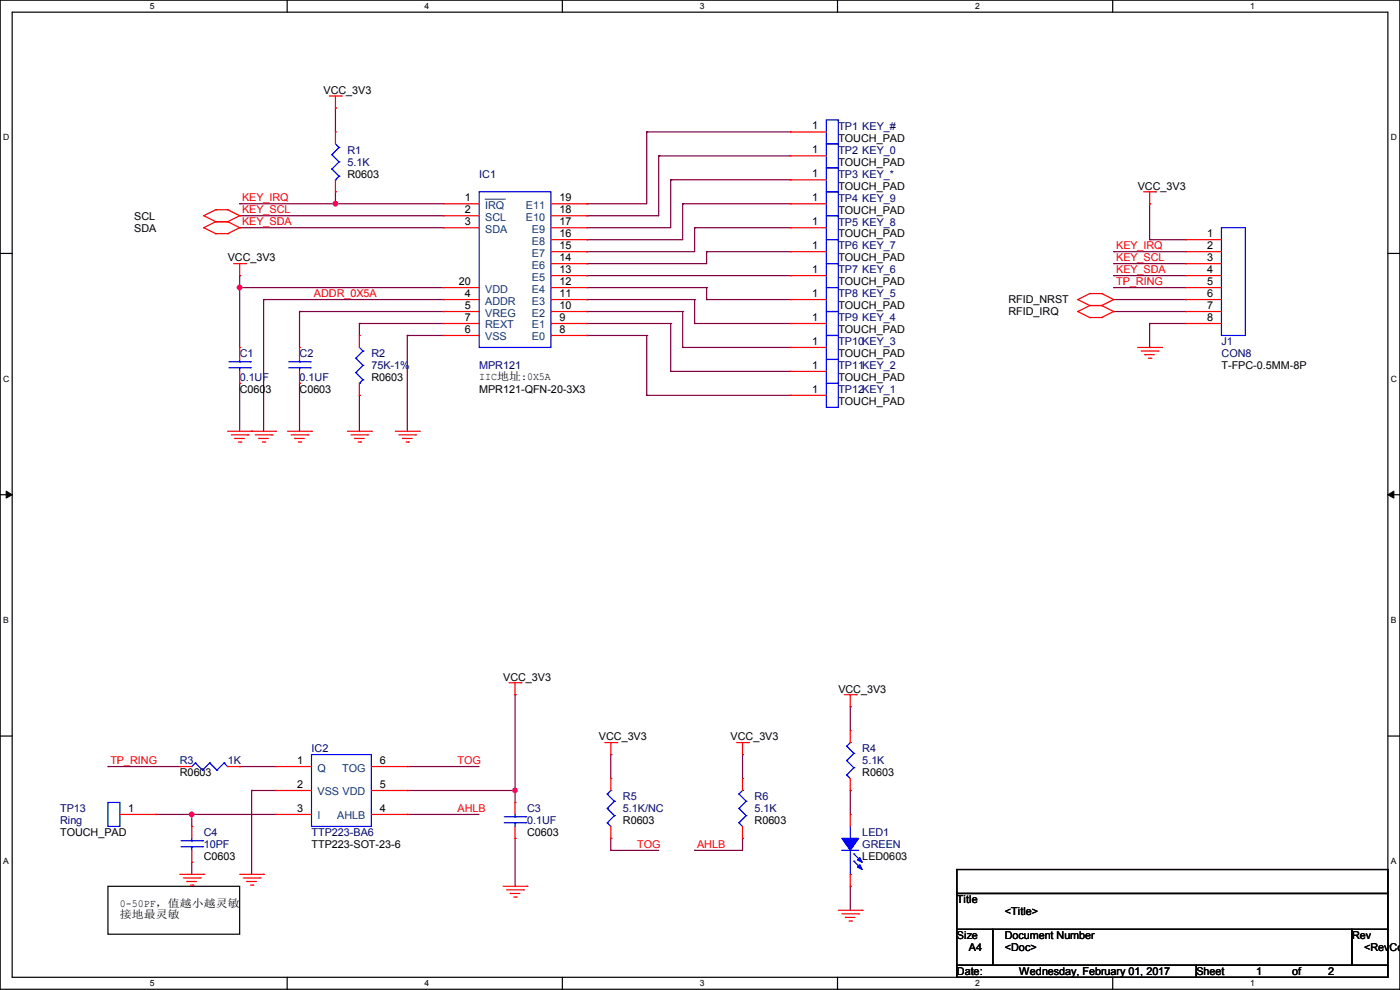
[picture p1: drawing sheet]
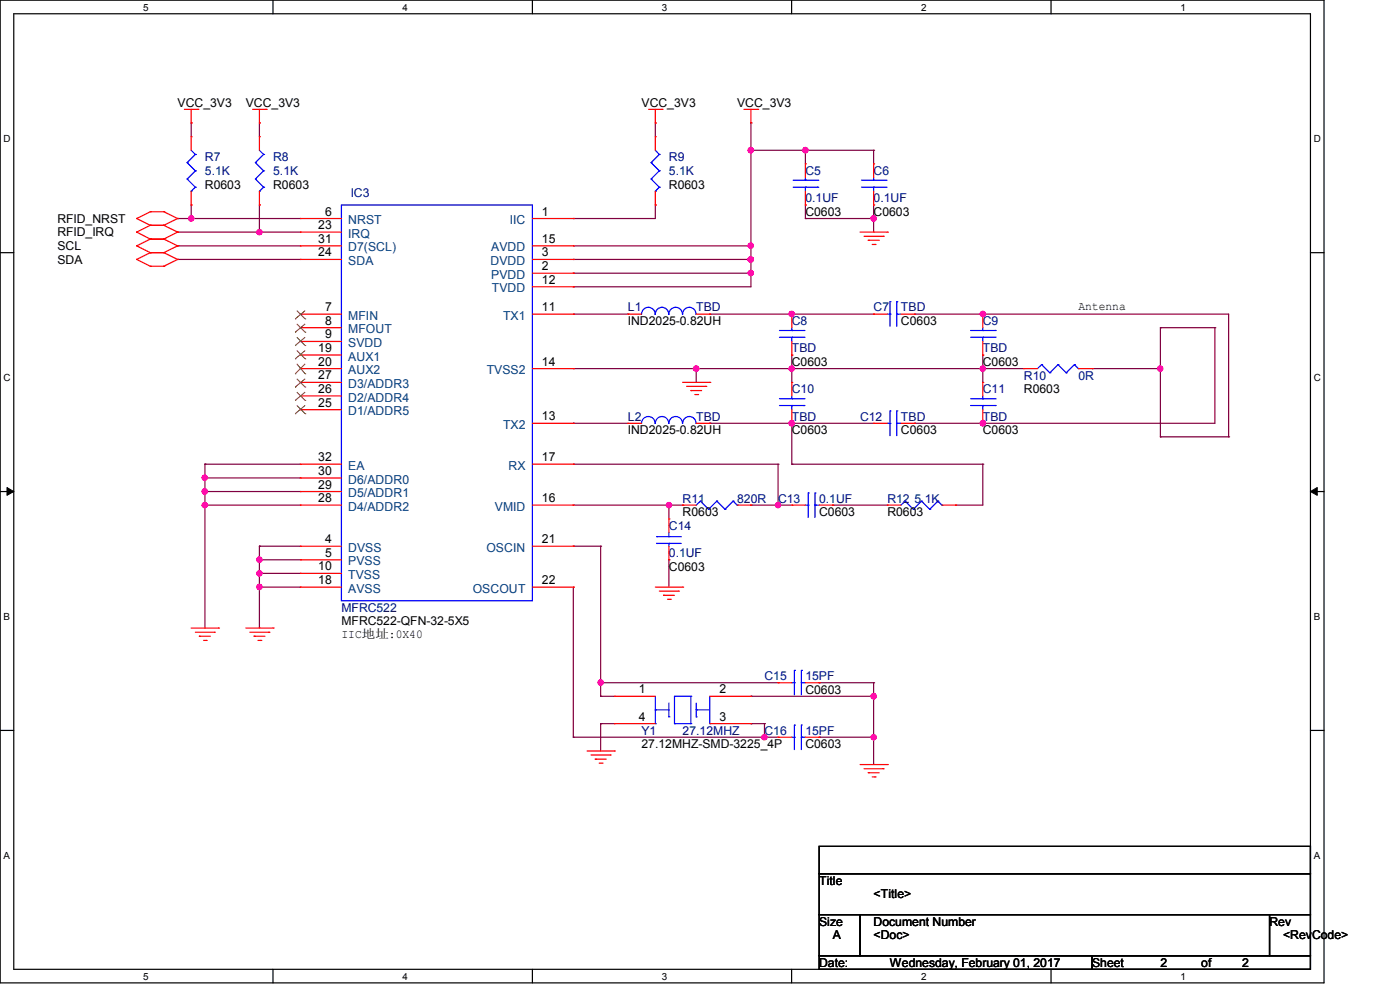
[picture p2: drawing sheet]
# OrCAD Capture schematic KEY_RFID_V1.0.DSN

## Sheets
1 Key_Pad: size A4
2 RFID: size A

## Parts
sheet Key_Pad
C1  0.1UF  [C0603]
C2  0.1UF  [C0603]
C3  0.1UF  [C0603]
C4  10PF  [C0603]
IC1  MPR121  [MPR121-QFN-20-3X3]
IC2  TTP223-BA6  [TTP223-SOT-23-6]
J1  CON8  [T-FPC-0.5MM-8P]
LED1  GREEN  [LED0603]
R1  5.1K  [R0603]
R2  75K-1%  [R0603]
R3  1K  [R0603]
R4  5.1K  [R0603]
R5  5.1K/NC  [R0603]
R6  5.1K  [R0603]
TP1  KEY_#  [TOUCH_PAD]
TP2  KEY_0  [TOUCH_PAD]
TP3  KEY_*  [TOUCH_PAD]
TP4  KEY_9  [TOUCH_PAD]
TP5  KEY_8  [TOUCH_PAD]
TP6  KEY_7  [TOUCH_PAD]
TP7  KEY_6  [TOUCH_PAD]
TP8  KEY_5  [TOUCH_PAD]
TP9  KEY_4  [TOUCH_PAD]
TP10  KEY_3  [TOUCH_PAD]
TP11  KEY_2  [TOUCH_PAD]
TP12  KEY_1  [TOUCH_PAD]
TP13  Ring  [TOUCH_PAD]
sheet RFID
C5  0.1UF  [C0603]
C6  0.1UF  [C0603]
C7  TBD  [C0603]
C8  TBD  [C0603]
C9  TBD  [C0603]
C10  TBD  [C0603]
C11  TBD  [C0603]
C12  TBD  [C0603]
C13  0.1UF  [C0603]
C14  0.1UF  [C0603]
C15  15PF  [C0603]
C16  15PF  [C0603]
IC3  MFRC522  [MFRC522-QFN-32-5X5]
L1  TBD  [IND2025-0.82UH]
L2  TBD  [IND2025-0.82UH]
R7  5.1K  [R0603]
R8  5.1K  [R0603]
R9  5.1K  [R0603]
R10  0R  [R0603]
R11  820R  [R0603]
R12  5.1K  [R0603]
Y1  27.12MHZ  [27.12MHZ-SMD-3225_4P]

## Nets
GND: C1.2 C2.2 C3.2 C4.2 C5.2 C6.2 C8.2 C9.2 C10.1 C11.1 C14.1 C15.2 C16.2 IC1.4(ADDR) IC1.6(VSS) IC2.2(VSS) IC3.4(DVSS) IC3.5(PVSS) IC3.10(TVSS) IC3.14(TVSS2) IC3.18(AVSS) IC3.28(D4/ADDR2) IC3.29(D5/ADDR1) IC3.30(D6/ADDR0) IC3.32(EA) J1.8 LED1.1(CATHODE) R2.2 R10.1 Y1.2 Y1.4
VCC_3V3: C1.1 C3.1 C5.1 C6.1 IC1.20(VDD) IC2.5(VDD) IC3.2(PVDD) IC3.3(DVDD) IC3.12(TVDD) IC3.15(AVDD) J1.1 R1.1 R4.2 R5.2 R6.2 R7.1 R8.1 R9.1
AHLB: IC2.4(AHLB) R6.1
KEY_IRQ: IC1.1(\\~{IR}Q) J1.2 R1.2
RFID_IRQ: IC3.23(IRQ) J1.7 R8.2
RFID_NRST: IC3.6(NRST) J1.6 R7.2
SCL: IC1.2(SCL) IC3.31(D7(SCL)) J1.3
SDA: IC1.3(SDA) IC3.24(SDA) J1.4
TOG: IC2.6(TOG) R5.1
TP_RING: J1.5 R3.1
N00187: IC1.7(REXT) R2.1
N00225: C2.1 IC1.5(VREG)
N00718: IC1.19(E11) TP1.1
N00730: IC1.18(E10) TP2.1
N00742: IC1.17(E9) TP3.1
N00754: IC1.16(E8) TP4.1
N00769: IC1.15(E7) TP5.1
N00781: IC1.14(E6) TP6.1
N00796: IC1.13(E5) TP7.1
N00806: IC1.12(E4) TP8.1
N00818: IC1.11(E3) TP9.1
N00830: IC1.10(E2) TP10.1
N00842: IC1.9(E1) TP11.1
N00854: IC1.8(E0) TP12.1
N04693: IC2.1(Q) R3.2
N04733: C4.1 IC2.3(I) TP13.1
N07617: IC3.1(IIC) R9.2
N08200: IC3.11(TX1) L1.1
N08204: C7.1 C8.1 L1.2
N08261: IC3.13(TX2) L2.1
N08265: C10.2 C12.1 L2.2 R12.2
N08380: C7.2 C9.1 C11.2 C12.2 R10.2
N08508: C14.2 IC3.16(VMID) R11.1
N08538: C13.1 IC3.17(RX) R11.2
N09124: C16.1 IC3.22(OSCOUT) Y1.3
N09190: C15.1 IC3.21(OSCIN) Y1.1
N12524: C13.2 R12.1
N12805: LED1.2(ANODE) R4.1

Not connected (* = marked no-connect by the designer): IC3 7(MFIN)* 8(MFOUT)* 9(SVDD)* 19(AUX1)* 20(AUX2)* 25(D1/ADDR5)* 26(D2/ADDR4)* 27(D3/ADDR3)*

## Notes on the sheets
sheet 1
- IIC地址:0X5A
- 0-50PF，值越小越灵敏
  接地最灵敏
sheet 2
- Antenna
- IIC地址:0X40
